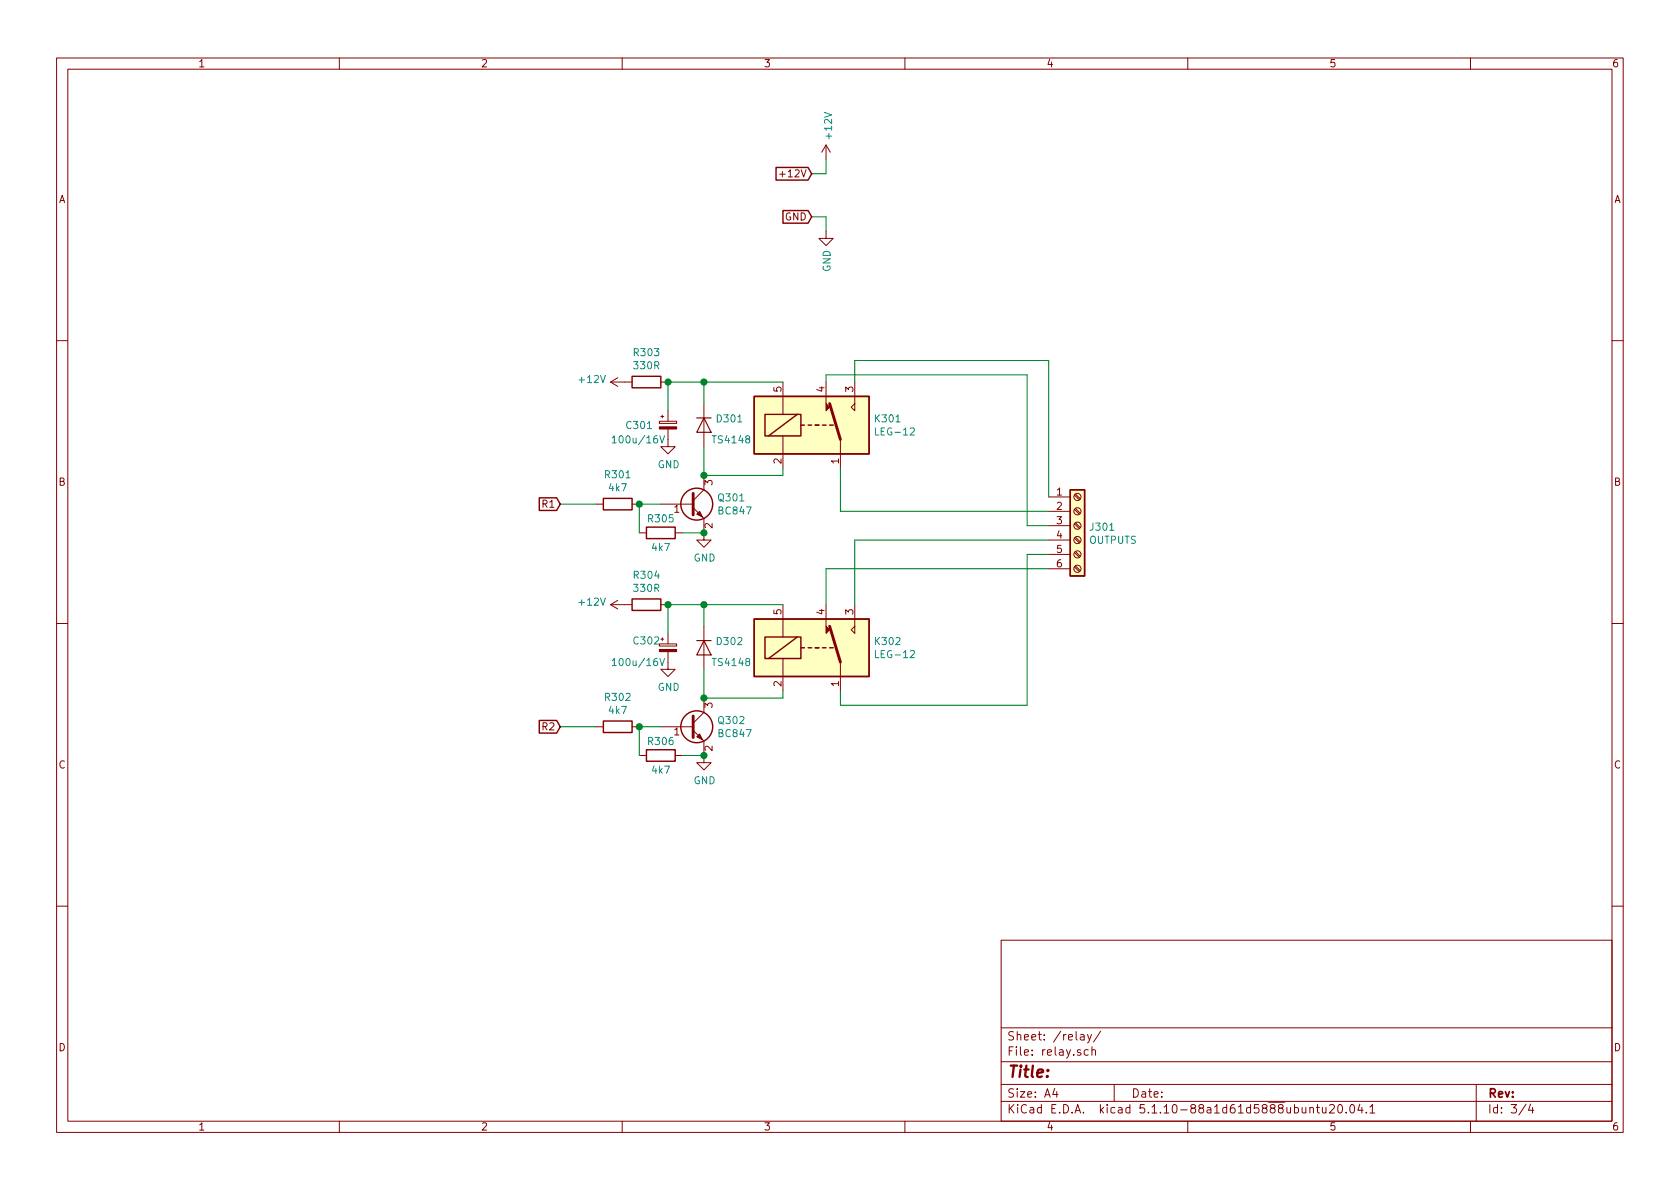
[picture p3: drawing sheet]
EESchema Schematic File Version 4
EELAYER 30 0
EELAYER END
$Descr A4 11693 8268
encoding utf-8
Sheet 3 4
Title ""
Date ""
Rev ""
Comp ""
Comment1 ""
Comment2 ""
Comment3 ""
Comment4 ""
$EndDescr
$Comp
L umi6r2-rescue:LEG-12-jt_relay K301
U 1 1
P 5650 2950
AR Path="/5DBAE073" Ref="K301"  Part="1" 
AR Path="/5DB9CE03/5DBAE073" Ref="K301"  Part="1" 
F 0 "K301" H 6080 2996 50  0000 L CNN
F 1 "LEG-12" H 6080 2905 50  0000 L CNN
F 2 "jt_relay:Relay_SPDT_RAYEX ELEC_LEG_Series_Form_1C" H 6790 2910 50  0001 C CNN
F 3 "https://www.tme.eu/Document/311affc211749c2a4c93ad074af62b72/LEG-SERIES.pdf" H 5650 2950 50  0001 C CNN
	1    5650 2950
	1    0    0    -1  
$EndComp
$Comp
L umi6r2-rescue:LEG-12-jt_relay K302
U 1 1
P 5650 4500
AR Path="/5DBAF0DE" Ref="K302"  Part="1" 
AR Path="/5DB9CE03/5DBAF0DE" Ref="K302"  Part="1" 
F 0 "K302" H 6080 4546 50  0000 L CNN
F 1 "LEG-12" H 6080 4455 50  0000 L CNN
F 2 "jt_relay:Relay_SPDT_RAYEX ELEC_LEG_Series_Form_1C" H 6790 4460 50  0001 C CNN
F 3 "https://www.tme.eu/Document/311affc211749c2a4c93ad074af62b72/LEG-SERIES.pdf" H 5650 4500 50  0001 C CNN
	1    5650 4500
	1    0    0    -1  
$EndComp
$Comp
L Connector:Screw_Terminal_01x06 J301
U 1 1
P 7500 3650
F 0 "J301" H 7580 3642 50  0000 L CNN
F 1 "OUTPUTS" H 7580 3551 50  0000 L CNN
F 2 "TerminalBlock_Phoenix:TerminalBlock_Phoenix_MKDS-1,5-6-5.08_1x06_P5.08mm_Horizontal" H 7500 3650 50  0001 C CNN
F 3 "~" H 7500 3650 50  0001 C CNN
	1    7500 3650
	1    0    0    -1  
$EndComp
Wire Wire Line
	7300 3550 5850 3550
Wire Wire Line
	5850 3550 5850 3250
Wire Wire Line
	7300 3650 7150 3650
Wire Wire Line
	5750 2600 5750 2650
Wire Wire Line
	7300 2500 5950 2500
Wire Wire Line
	7300 2500 7300 3450
Wire Wire Line
	5950 2500 5950 2650
Wire Wire Line
	7150 2600 7150 3650
Wire Wire Line
	5750 2600 7150 2600
Wire Wire Line
	7300 3750 5950 3750
Wire Wire Line
	5950 3750 5950 4200
Wire Wire Line
	7300 3850 7150 3850
Wire Wire Line
	7150 3850 7150 4900
Wire Wire Line
	7150 4900 5850 4900
Wire Wire Line
	5850 4900 5850 4800
Wire Wire Line
	7300 3950 5750 3950
Wire Wire Line
	5750 3950 5750 4200
$Comp
L Transistor_BJT:BC847 Q301
U 1 1
P 4800 3500
F 0 "Q301" H 4991 3546 50  0000 L CNN
F 1 "BC847" H 4991 3455 50  0000 L CNN
F 2 "Package_TO_SOT_SMD:SOT-23" H 5000 3425 50  0001 L CIN
F 3 "http://www.infineon.com/dgdl/Infineon-BC847SERIES_BC848SERIES_BC849SERIES_BC850SERIES-DS-v01_01-en.pdf?fileId=db3a304314dca389011541d4630a1657" H 4800 3500 50  0001 L CNN
	1    4800 3500
	1    0    0    -1  
$EndComp
$Comp
L Transistor_BJT:BC847 Q302
U 1 1
P 4800 5050
F 0 "Q302" H 4991 5096 50  0000 L CNN
F 1 "BC847" H 4991 5005 50  0000 L CNN
F 2 "Package_TO_SOT_SMD:SOT-23" H 5000 4975 50  0001 L CIN
F 3 "http://www.infineon.com/dgdl/Infineon-BC847SERIES_BC848SERIES_BC849SERIES_BC850SERIES-DS-v01_01-en.pdf?fileId=db3a304314dca389011541d4630a1657" H 4800 5050 50  0001 L CNN
	1    4800 5050
	1    0    0    -1  
$EndComp
$Comp
L power:GND #PWR0306
U 1 1
P 4900 5250
F 0 "#PWR0306" H 4900 5000 50  0001 C CNN
F 1 "GND" H 4905 5077 50  0000 C CNN
F 2 "" H 4900 5250 50  0001 C CNN
F 3 "" H 4900 5250 50  0001 C CNN
	1    4900 5250
	1    0    0    -1  
$EndComp
$Comp
L power:GND #PWR0305
U 1 1
P 4900 3700
F 0 "#PWR0305" H 4900 3450 50  0001 C CNN
F 1 "GND" H 4905 3527 50  0000 C CNN
F 2 "" H 4900 3700 50  0001 C CNN
F 3 "" H 4900 3700 50  0001 C CNN
	1    4900 3700
	1    0    0    -1  
$EndComp
$Comp
L jt_semi:TS4148 D301
U 1 1
P 4900 2950
F 0 "D301" V 4854 3029 50  0000 L CNN
F 1 "TS4148" V 5000 3000 50  0000 L CNN
F 2 "Diode_SMD:D_0805_2012Metric" H 4900 2800 50  0001 C CNN
F 3 "" H 4900 2800 50  0001 C CNN
	1    4900 2950
	0    1    1    0   
$EndComp
$Comp
L jt_semi:TS4148 D302
U 1 1
P 4900 4500
F 0 "D302" V 4854 4579 50  0000 L CNN
F 1 "TS4148" V 5000 4550 50  0000 L CNN
F 2 "Diode_SMD:D_0805_2012Metric" H 4900 4350 50  0001 C CNN
F 3 "" H 4900 4350 50  0001 C CNN
	1    4900 4500
	0    1    1    0   
$EndComp
Wire Wire Line
	5450 4200 4900 4200
Wire Wire Line
	4900 4200 4900 4350
Wire Wire Line
	5450 4800 5450 4850
Wire Wire Line
	5450 4850 4900 4850
Wire Wire Line
	4900 4650 4900 4850
Connection ~ 4900 4850
Wire Wire Line
	5450 3250 5450 3300
Wire Wire Line
	5450 3300 4900 3300
Wire Wire Line
	4900 3100 4900 3300
Connection ~ 4900 3300
Wire Wire Line
	5450 2650 4900 2650
Wire Wire Line
	4900 2650 4900 2800
$Comp
L umi6r2-rescue:CP_Small-Device C301
U 1 1
P 4650 2950
AR Path="/5DBD1703" Ref="C301"  Part="1" 
AR Path="/5DB9CE03/5DBD1703" Ref="C301"  Part="1" 
F 0 "C301" H 4350 2950 50  0000 L CNN
F 1 "100u/16V" H 4250 2850 50  0000 L CNN
F 2 "Capacitor_THT:CP_Radial_D5.0mm_P2.50mm" H 4650 2950 50  0001 C CNN
F 3 "~" H 4650 2950 50  0001 C CNN
	1    4650 2950
	1    0    0    -1  
$EndComp
$Comp
L umi6r2-rescue:CP_Small-Device C302
U 1 1
P 4650 4500
AR Path="/5DBD2456" Ref="C302"  Part="1" 
AR Path="/5DB9CE03/5DBD2456" Ref="C302"  Part="1" 
F 0 "C302" H 4400 4550 50  0000 L CNN
F 1 "100u/16V" H 4250 4400 50  0000 L CNN
F 2 "Capacitor_THT:CP_Radial_D5.0mm_P2.50mm" H 4650 4500 50  0001 C CNN
F 3 "~" H 4650 4500 50  0001 C CNN
	1    4650 4500
	1    0    0    -1  
$EndComp
$Comp
L Device:R R303
U 1 1
P 4500 2650
F 0 "R303" V 4293 2650 50  0000 C CNN
F 1 "330R" V 4384 2650 50  0000 C CNN
F 2 "Resistor_SMD:R_0805_2012Metric_Pad1.15x1.40mm_HandSolder" V 4430 2650 50  0001 C CNN
F 3 "~" H 4500 2650 50  0001 C CNN
	1    4500 2650
	0    1    1    0   
$EndComp
$Comp
L Device:R R304
U 1 1
P 4500 4200
F 0 "R304" V 4293 4200 50  0000 C CNN
F 1 "330R" V 4384 4200 50  0000 C CNN
F 2 "Resistor_SMD:R_0805_2012Metric_Pad1.15x1.40mm_HandSolder" V 4430 4200 50  0001 C CNN
F 3 "~" H 4500 4200 50  0001 C CNN
	1    4500 4200
	0    1    1    0   
$EndComp
$Comp
L power:GND #PWR0303
U 1 1
P 4650 3050
F 0 "#PWR0303" H 4650 2800 50  0001 C CNN
F 1 "GND" H 4655 2877 50  0000 C CNN
F 2 "" H 4650 3050 50  0001 C CNN
F 3 "" H 4650 3050 50  0001 C CNN
	1    4650 3050
	1    0    0    -1  
$EndComp
$Comp
L power:GND #PWR0304
U 1 1
P 4650 4600
F 0 "#PWR0304" H 4650 4350 50  0001 C CNN
F 1 "GND" H 4655 4427 50  0000 C CNN
F 2 "" H 4650 4600 50  0001 C CNN
F 3 "" H 4650 4600 50  0001 C CNN
	1    4650 4600
	1    0    0    -1  
$EndComp
Wire Wire Line
	4650 4400 4650 4200
Wire Wire Line
	4650 4200 4900 4200
Connection ~ 4650 4200
Connection ~ 4900 4200
Wire Wire Line
	4650 2850 4650 2650
Wire Wire Line
	4650 2650 4900 2650
Connection ~ 4650 2650
Connection ~ 4900 2650
$Comp
L Device:R R305
U 1 1
P 4600 3700
F 0 "R305" V 4500 3700 50  0000 C CNN
F 1 "4k7" V 4700 3700 50  0000 C CNN
F 2 "Resistor_SMD:R_0805_2012Metric_Pad1.15x1.40mm_HandSolder" V 4530 3700 50  0001 C CNN
F 3 "~" H 4600 3700 50  0001 C CNN
	1    4600 3700
	0    1    1    0   
$EndComp
$Comp
L Device:R R301
U 1 1
P 4300 3500
F 0 "R301" V 4093 3500 50  0000 C CNN
F 1 "4k7" V 4184 3500 50  0000 C CNN
F 2 "Resistor_SMD:R_0805_2012Metric_Pad1.15x1.40mm_HandSolder" V 4230 3500 50  0001 C CNN
F 3 "~" H 4300 3500 50  0001 C CNN
	1    4300 3500
	0    1    1    0   
$EndComp
$Comp
L Device:R R306
U 1 1
P 4600 5250
F 0 "R306" V 4500 5250 50  0000 C CNN
F 1 "4k7" V 4700 5250 50  0000 C CNN
F 2 "Resistor_SMD:R_0805_2012Metric_Pad1.15x1.40mm_HandSolder" V 4530 5250 50  0001 C CNN
F 3 "~" H 4600 5250 50  0001 C CNN
	1    4600 5250
	0    1    1    0   
$EndComp
$Comp
L Device:R R302
U 1 1
P 4300 5050
F 0 "R302" V 4093 5050 50  0000 C CNN
F 1 "4k7" V 4184 5050 50  0000 C CNN
F 2 "Resistor_SMD:R_0805_2012Metric_Pad1.15x1.40mm_HandSolder" V 4230 5050 50  0001 C CNN
F 3 "~" H 4300 5050 50  0001 C CNN
	1    4300 5050
	0    1    1    0   
$EndComp
$Comp
L power:+12V #PWR0302
U 1 1
P 4350 4200
F 0 "#PWR0302" H 4350 4050 50  0001 C CNN
F 1 "+12V" V 4365 4328 50  0000 L CNN
F 2 "" H 4350 4200 50  0001 C CNN
F 3 "" H 4350 4200 50  0001 C CNN
	1    4350 4200
	0    -1   -1   0   
$EndComp
$Comp
L power:+12V #PWR0301
U 1 1
P 4350 2650
F 0 "#PWR0301" H 4350 2500 50  0001 C CNN
F 1 "+12V" V 4365 2778 50  0000 L CNN
F 2 "" H 4350 2650 50  0001 C CNN
F 3 "" H 4350 2650 50  0001 C CNN
	1    4350 2650
	0    -1   -1   0   
$EndComp
Wire Wire Line
	4450 3700 4450 3500
Wire Wire Line
	4450 3500 4600 3500
Connection ~ 4450 3500
Wire Wire Line
	4750 3700 4900 3700
Connection ~ 4900 3700
Wire Wire Line
	4150 3500 3900 3500
Wire Wire Line
	4450 5250 4450 5050
Wire Wire Line
	4450 5050 4600 5050
Connection ~ 4450 5050
Wire Wire Line
	4750 5250 4900 5250
Connection ~ 4900 5250
Wire Wire Line
	4150 5050 3900 5050
Text GLabel 3900 3500 0    50   Input ~ 0
R1
Text GLabel 3900 5050 0    50   Input ~ 0
R2
$Comp
L power:GND #PWR?
U 1 1
P 5750 1600
AR Path="/5DB9CD8E/5DE1F556" Ref="#PWR?"  Part="1" 
AR Path="/5DB9CE03/5DE1F556" Ref="#PWR0103"  Part="1" 
F 0 "#PWR0103" H 5750 1350 50  0001 C CNN
F 1 "GND" V 5755 1472 50  0000 R CNN
F 2 "" H 5750 1600 50  0001 C CNN
F 3 "" H 5750 1600 50  0001 C CNN
	1    5750 1600
	1    0    0    -1  
$EndComp
Text GLabel 5650 1200 0    50   Input ~ 0
+12V
Text GLabel 5650 1500 0    50   Input ~ 0
GND
Wire Wire Line
	5650 1200 5750 1200
Wire Wire Line
	5750 1200 5750 1100
Wire Wire Line
	5650 1500 5750 1500
Wire Wire Line
	5750 1500 5750 1600
$Comp
L power:+12V #PWR0104
U 1 1
P 5750 1100
F 0 "#PWR0104" H 5750 950 50  0001 C CNN
F 1 "+12V" V 5765 1228 50  0000 L CNN
F 2 "" H 5750 1100 50  0001 C CNN
F 3 "" H 5750 1100 50  0001 C CNN
	1    5750 1100
	1    0    0    -1  
$EndComp
$EndSCHEMATC
